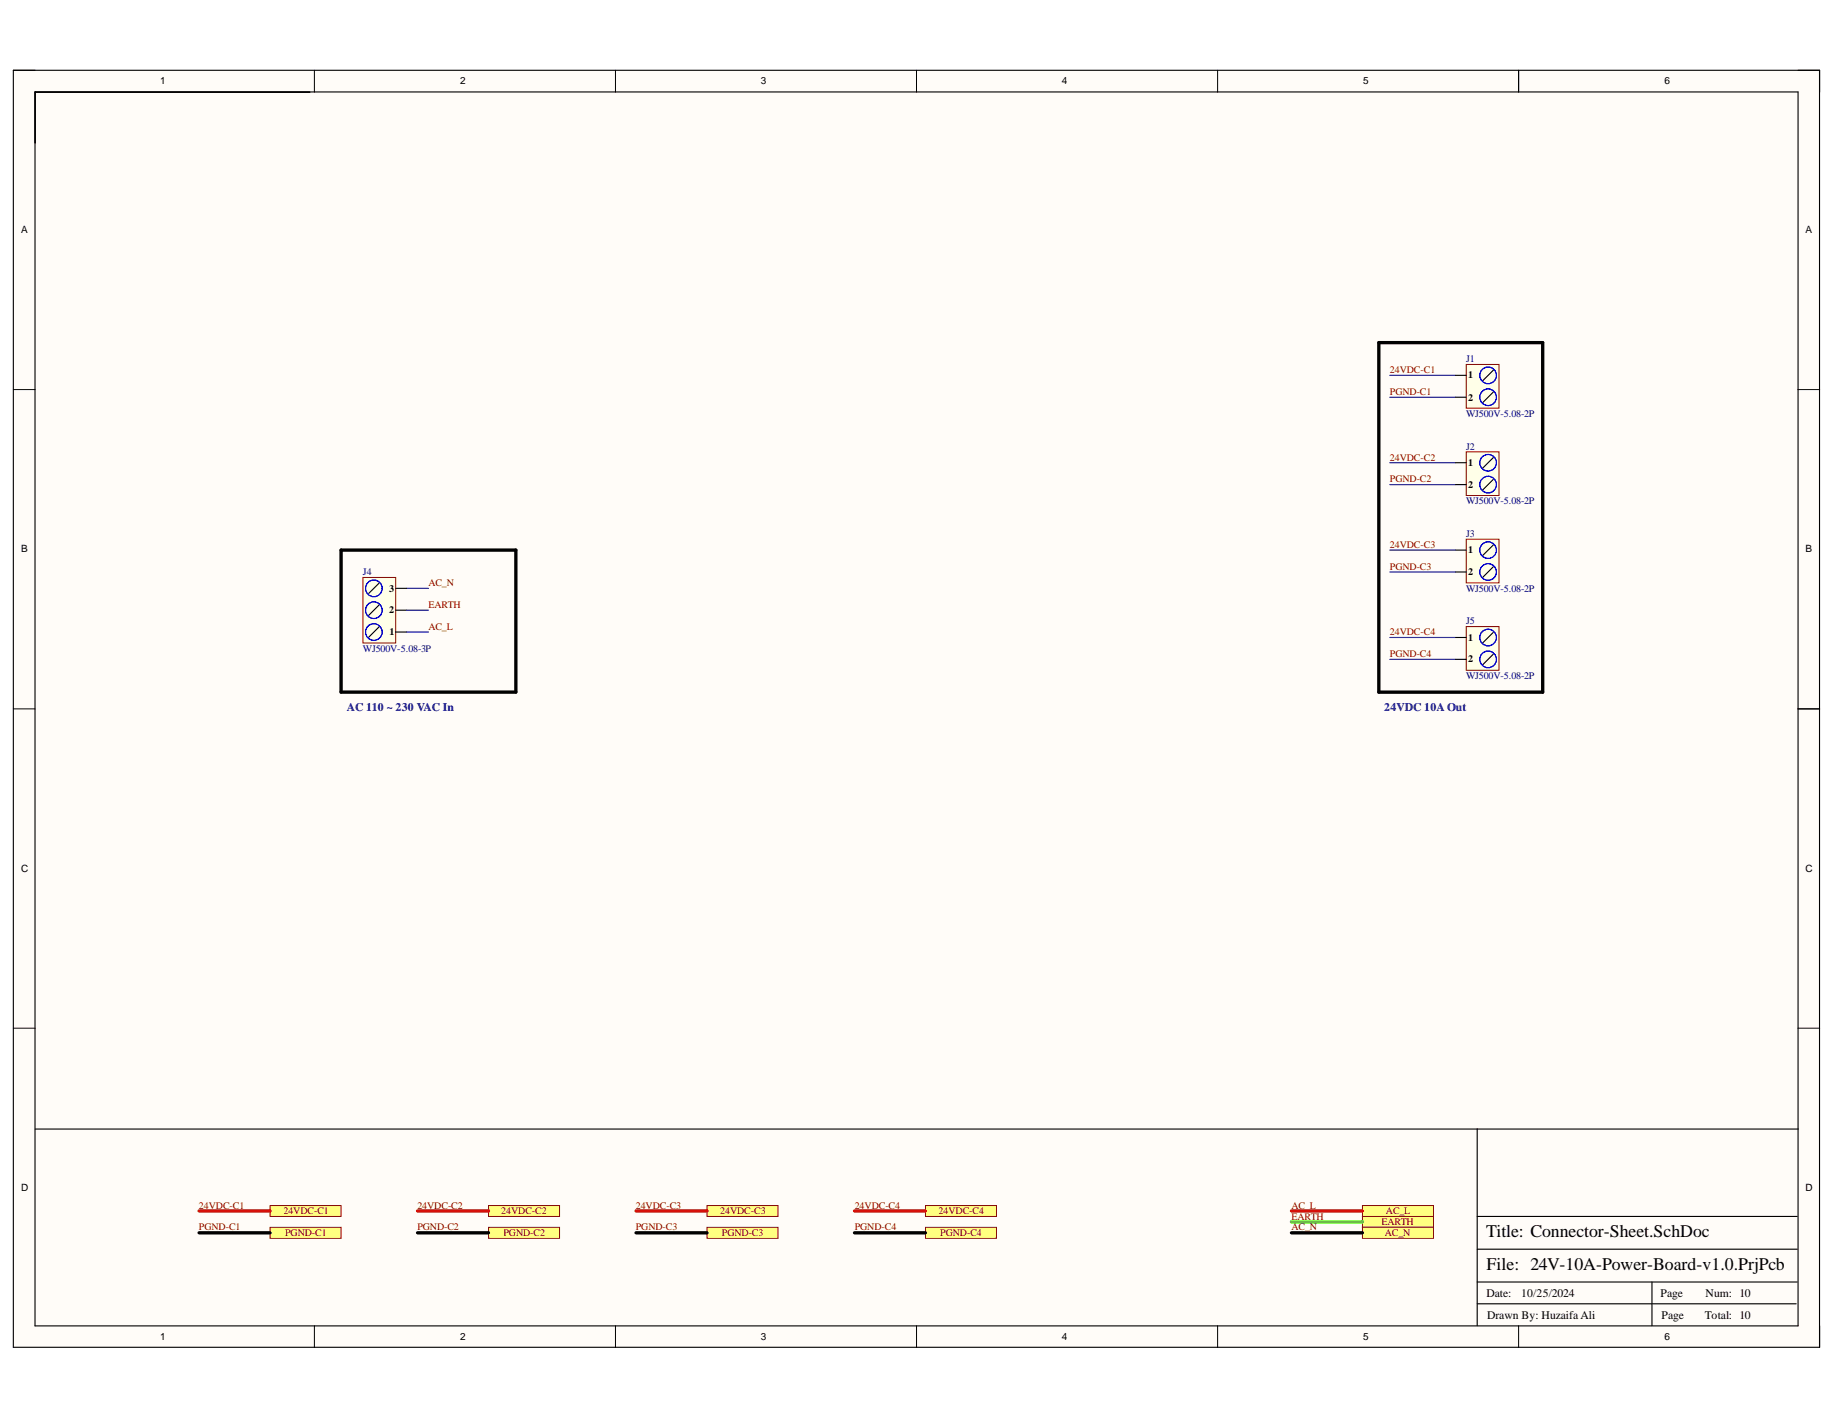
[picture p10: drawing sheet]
<svg xmlns="http://www.w3.org/2000/svg" width="279mm" height="216mm" viewBox="0 0 279 216" stroke-linecap="round" stroke-linejoin="round" font-family="sans-serif">
<g fill="#fffcf8">
<path d="M2 10.7h274.9v194.3h-274.9z" fill-rule="evenodd"/>
<path d="M5.4 14h268.2v187.7h-268.2z" fill-rule="evenodd"/>
</g>
<g fill="none" stroke="#000" stroke-width=".15">
<path d="M2 10.7h3.4M47.8 10.7v3.3M93.7 10.7v3.3M139.5 10.7v3.3M185.3 10.7v3.3M231.1 10.7v3.3M273.6 10.7h3.3v3.3M2 59.3h3.4M273.6 59.3h3.3M2 107.9h3.4M273.6 107.9h3.3M2 156.4h3.4"/>
<path d="M273.6 156.4h3.3M47.8 201.7v3.3M93.7 201.7v3.3M139.5 201.7v3.3M185.3 201.7v3.3M231.1 201.7v3.3M276.9 201.7v3.3"/>
</g>
<path d="M2 10.7h274.9v194.3h-274.9zM5.3 14h268.3v187.7h-268.3zM231.1 10.7v3.3M273.6 107.9h3.3M273.7 171.8h-48.9v29.9M224.8 198.4h48.5M224.8 195.1h48.7M224.8 190.1h48.7M224.8 185.1h48.7M251.4 195.1v6.6" fill="none" stroke="#000" stroke-width=".17"/>
<path d="M223.1 55.5h5v6.6h-5z" fill-rule="evenodd" fill="#ffffe8"/>
<path d="M223.1 55.5h5v6.6h-5z" fill="none" stroke="#800000" stroke-width=".15"/>
<path d="M221.5 57.1h1.6M227.3 56.3l-1.7 1.6M227.3 59.6l-1.7 1.7M221.5 60.4h1.6" fill="none" stroke="#000" stroke-width=".17"/>
<g fill="none" stroke="#00f" stroke-width=".17">
<circle cx="226.5" cy="57.1" r="1.27"/>
<circle cx="226.5" cy="60.4" r="1.27"/>
</g>
<path d="M55.2 87.9h5v9.9h-5z" fill-rule="evenodd" fill="#ffffe8"/>
<path d="M55.2 87.9h5v9.9h-5z" fill="none" stroke="#800000" stroke-width=".15"/>
<path d="M57.7 95.3l-1.6 1.7M57.7 92l-1.6 1.7M57.7 88.7l-1.6 1.6M60.2 96.2h1.7M60.2 92.8h1.7M60.2 89.5h1.7" fill="none" stroke="#000" stroke-width=".17"/>
<g fill="none" stroke="#00f" stroke-width=".17">
<circle cx="56.9" cy="89.5" r="1.27"/>
<circle cx="56.9" cy="96.2" r="1.27"/>
<circle cx="56.9" cy="92.8" r="1.27"/>
</g>
<path d="M223.1 68.7h5v6.7h-5z" fill-rule="evenodd" fill="#ffffe8"/>
<path d="M223.1 68.7h5v6.7h-5z" fill="none" stroke="#800000" stroke-width=".15"/>
<path d="M221.5 70.4h1.6M221.5 73.7h1.6M227.3 69.6l-1.7 1.6M227.3 72.9l-1.7 1.7" fill="none" stroke="#000" stroke-width=".17"/>
<g fill="none" stroke="#00f" stroke-width=".17">
<circle cx="226.5" cy="70.4" r="1.27"/>
<circle cx="226.5" cy="73.7" r="1.27"/>
</g>
<path d="M223.1 82h5v6.7h-5z" fill-rule="evenodd" fill="#ffffe8"/>
<path d="M223.1 82h5v6.7h-5z" fill="none" stroke="#800000" stroke-width=".15"/>
<path d="M221.5 83.7h1.6M221.5 87h1.6M227.3 82.9l-1.7 1.6M227.3 86.2l-1.7 1.7" fill="none" stroke="#000" stroke-width=".17"/>
<g fill="none" stroke="#00f" stroke-width=".17">
<circle cx="226.5" cy="83.7" r="1.27"/>
<circle cx="226.5" cy="87" r="1.27"/>
</g>
<path d="M223.1 95.3h5v6.7h-5z" fill-rule="evenodd" fill="#ffffe8"/>
<path d="M223.1 95.3h5v6.7h-5z" fill="none" stroke="#800000" stroke-width=".15"/>
<path d="M221.5 97h1.6M227.3 96.2l-1.7 1.6M227.3 99.5l-1.7 1.7M221.5 100.3h1.6M5.4 171.8h219.4" fill="none" stroke="#000" stroke-width=".17"/>
<g fill="none" stroke="#00f" stroke-width=".17">
<circle cx="226.5" cy="97" r="1.27"/>
<circle cx="226.5" cy="100.3" r="1.27"/>
</g>
<path d="M209.8 52.1h25v53.2h-25zM51.9 83.7h26.6v21.6h-26.6z" fill="none" stroke="#000" stroke-width=".51"/>
<path d="M207.3 183.4h10.8v1.7h-10.8z" fill-rule="evenodd" fill="#ffff80"/>
<path d="M207.3 183.4h10.8v1.7h-10.8z" fill="none" stroke="#800000" stroke-width=".15"/>
<path d="M207.3 185.1h10.8v1.6h-10.8z" fill-rule="evenodd" fill="#ffff80"/>
<path d="M207.3 185.1h10.8v1.6h-10.8z" fill="none" stroke="#800000" stroke-width=".15"/>
<path d="M207.3 186.7h10.8v1.7h-10.8z" fill-rule="evenodd" fill="#ffff80"/>
<path d="M207.3 186.7h10.8v1.7h-10.8z" fill="none" stroke="#800000" stroke-width=".15"/>
<path d="M41.1 183.4h10.8v1.7h-10.8z" fill-rule="evenodd" fill="#ffff80"/>
<path d="M41.1 183.4h10.8v1.7h-10.8z" fill="none" stroke="#800000" stroke-width=".15"/>
<path d="M41.1 186.7h10.8v1.7h-10.8z" fill-rule="evenodd" fill="#ffff80"/>
<path d="M41.1 186.7h10.8v1.7h-10.8z" fill="none" stroke="#800000" stroke-width=".15"/>
<path d="M74.3 183.4h10.9v1.7h-10.9z" fill-rule="evenodd" fill="#ffff80"/>
<path d="M74.3 183.4h10.9v1.7h-10.9z" fill="none" stroke="#800000" stroke-width=".15"/>
<path d="M74.3 186.7h10.9v1.7h-10.9z" fill-rule="evenodd" fill="#ffff80"/>
<path d="M74.3 186.7h10.9v1.7h-10.9z" fill="none" stroke="#800000" stroke-width=".15"/>
<path d="M107.6 183.4h10.8v1.7h-10.8z" fill-rule="evenodd" fill="#ffff80"/>
<path d="M107.6 183.4h10.8v1.7h-10.8z" fill="none" stroke="#800000" stroke-width=".15"/>
<path d="M107.6 186.7h10.8v1.7h-10.8z" fill-rule="evenodd" fill="#ffff80"/>
<path d="M107.6 186.7h10.8v1.7h-10.8z" fill="none" stroke="#800000" stroke-width=".15"/>
<path d="M140.8 183.4h10.8v1.7h-10.8z" fill-rule="evenodd" fill="#ffff80"/>
<path d="M140.8 183.4h10.8v1.7h-10.8z" fill="none" stroke="#800000" stroke-width=".15"/>
<path d="M140.8 186.7h10.8v1.7h-10.8z" fill-rule="evenodd" fill="#ffff80"/>
<path d="M140.8 186.7h10.8v1.7h-10.8z" fill="none" stroke="#800000" stroke-width=".15"/>
<path d="M211.5 57.1h10M211.5 70.4h10M211.5 60.4h10M211.5 73.7h10M61.9 89.5h3.3M61.9 96.2h3.3M61.9 92.8h3.3M211.5 83.7h10M211.5 97h10M211.5 87h10M211.5 100.3h10" fill="none" stroke="#000080" stroke-width=".17"/>
<path d="M30.3 184.2h10.8M63.5 184.2h10.8M96.8 184.2h10.8M130 184.2h10.8M196.5 184.2h10.8" fill="none" stroke="#f00" stroke-width=".51"/>
<path d="M196.5 185.9h10.8" fill="none" stroke="#0f0" stroke-width=".51"/>
<path d="M30.3 187.6h10.8M63.5 187.6h10.8M96.8 187.6h10.8M130 187.6h10.8M196.5 187.6h10.8" fill="none" stroke="#000" stroke-width=".51"/>
<g font-size="2.7">
<text x="226.1" y="188.3">Title: Connector-Sheet.SchDoc</text>
<text x="226.2" y="193.3">File: 24V-10A-Power-Board-v1.0.PrjPcb</text>
</g>
<g font-size="1.8" fill="#000080">
<text x="52.8" y="108.2">AC 110 ~ 230 VAC In</text>
<text x="210.7" y="108.2">24VDC 10A Out</text>
</g>
<g font-size="1.8">
<text x="226.2" y="197.3">Date:</text>
<text x="231.5" y="197.3">10/25/2024</text>
<text x="252.7" y="197.3">Page</text>
<text x="259.5" y="197.3">Num: 10</text>
<text x="226.3" y="200.6">Drawn By: Huzaifa Ali</text>
<text x="252.9" y="200.6">Page</text>
<text x="259.5" y="200.6">Total: 10</text>
</g>
<g font-size="1.5">
<text x="24.4" y="12.8">1</text>
<text x="70" y="12.8">2</text>
<text x="115.8" y="12.8">3</text>
<text x="161.6" y="12.8">4</text>
<text x="207.5" y="12.8">5</text>
<text x="253.3" y="12.8">6</text>
<text x="3.2" y="35.5">A</text>
<text x="274.8" y="35.5">A</text>
<text x="223.4" y="57.6">1</text>
<text x="223.4" y="61">2</text>
<text x="223.4" y="70.8">1</text>
<text x="223.4" y="74.2">2</text>
<text x="3.2" y="84">B</text>
<text x="223.4" y="84.2">1</text>
<text x="223.4" y="87.5">2</text>
<text x="274.8" y="84">B</text>
<text x="59.2" y="93.3">2</text>
<text x="59.2" y="90">3</text>
<text x="59.3" y="96.6">1</text>
<text x="223.4" y="97.5">1</text>
<text x="223.4" y="100.8">2</text>
<text x="3.2" y="132.7">C</text>
<text x="274.8" y="132.7">C</text>
<text x="3.2" y="181.2">D</text>
<text x="274.8" y="181.2">D</text>
<text x="24.4" y="203.8">1</text>
<text x="70" y="203.8">2</text>
<text x="115.8" y="203.8">3</text>
<text x="161.6" y="203.8">4</text>
<text x="207.5" y="203.8">5</text>
<text x="253.3" y="203.8">6</text>
</g>
<g font-size="1.5" fill="#800000">
<text x="211.5" y="56.7">24VDC-C1</text>
<text x="211.5" y="60.1">PGND-C1</text>
<text x="211.5" y="70.1">24VDC-C2</text>
<text x="211.5" y="73.4">PGND-C2</text>
<text x="211.5" y="83.4">24VDC-C3</text>
<text x="65.2" y="89.2">AC_N</text>
<text x="211.5" y="86.7">PGND-C3</text>
<text x="65.2" y="95.8">AC_L</text>
<text x="65.2" y="92.5">EARTH</text>
<text x="211.5" y="96.6">24VDC-C4</text>
<text x="211.5" y="99.9">PGND-C4</text>
<text x="30.3" y="183.9">24VDC-C1</text>
<text x="43.1" y="184.7">24VDC-C1</text>
<text x="63.5" y="183.9">24VDC-C2</text>
<text x="76.3" y="184.7">24VDC-C2</text>
<text x="96.7" y="183.9">24VDC-C3</text>
<text x="109.6" y="184.7">24VDC-C3</text>
<text x="130.1" y="183.9">24VDC-C4</text>
<text x="142.8" y="184.7">24VDC-C4</text>
<text x="196.5" y="183.9">AC_L</text>
<text x="196.5" y="185.6">EARTH</text>
<text x="210.9" y="184.7">AC_L</text>
<text x="30.3" y="187.2">PGND-C1</text>
<text x="43.4" y="188">PGND-C1</text>
<text x="63.5" y="187.2">PGND-C2</text>
<text x="76.6" y="188">PGND-C2</text>
<text x="96.7" y="187.2">PGND-C3</text>
<text x="109.9" y="188">PGND-C3</text>
<text x="130.1" y="187.2">PGND-C4</text>
<text x="143.1" y="188">PGND-C4</text>
<text x="196.5" y="187.2">AC_N</text>
<text x="210.2" y="186.4">EARTH</text>
<text x="210.7" y="188">AC_N</text>
</g>
<g font-size="1.5" fill="#000080">
<text x="223.1" y="55.1">J1</text>
<text x="223.1" y="63.4">WJ500V-5.08-2P</text>
<text x="223.1" y="68.4">J2</text>
<text x="223.1" y="76.7">WJ500V-5.08-2P</text>
<text x="223.1" y="81.7">J3</text>
<text x="55.2" y="87.5">J4</text>
<text x="223.1" y="90">WJ500V-5.08-2P</text>
<text x="223.1" y="94.9">J5</text>
<text x="55.2" y="99.2">WJ500V-5.08-3P</text>
<text x="223.1" y="103.3">WJ500V-5.08-2P</text>
</g>
</svg>
